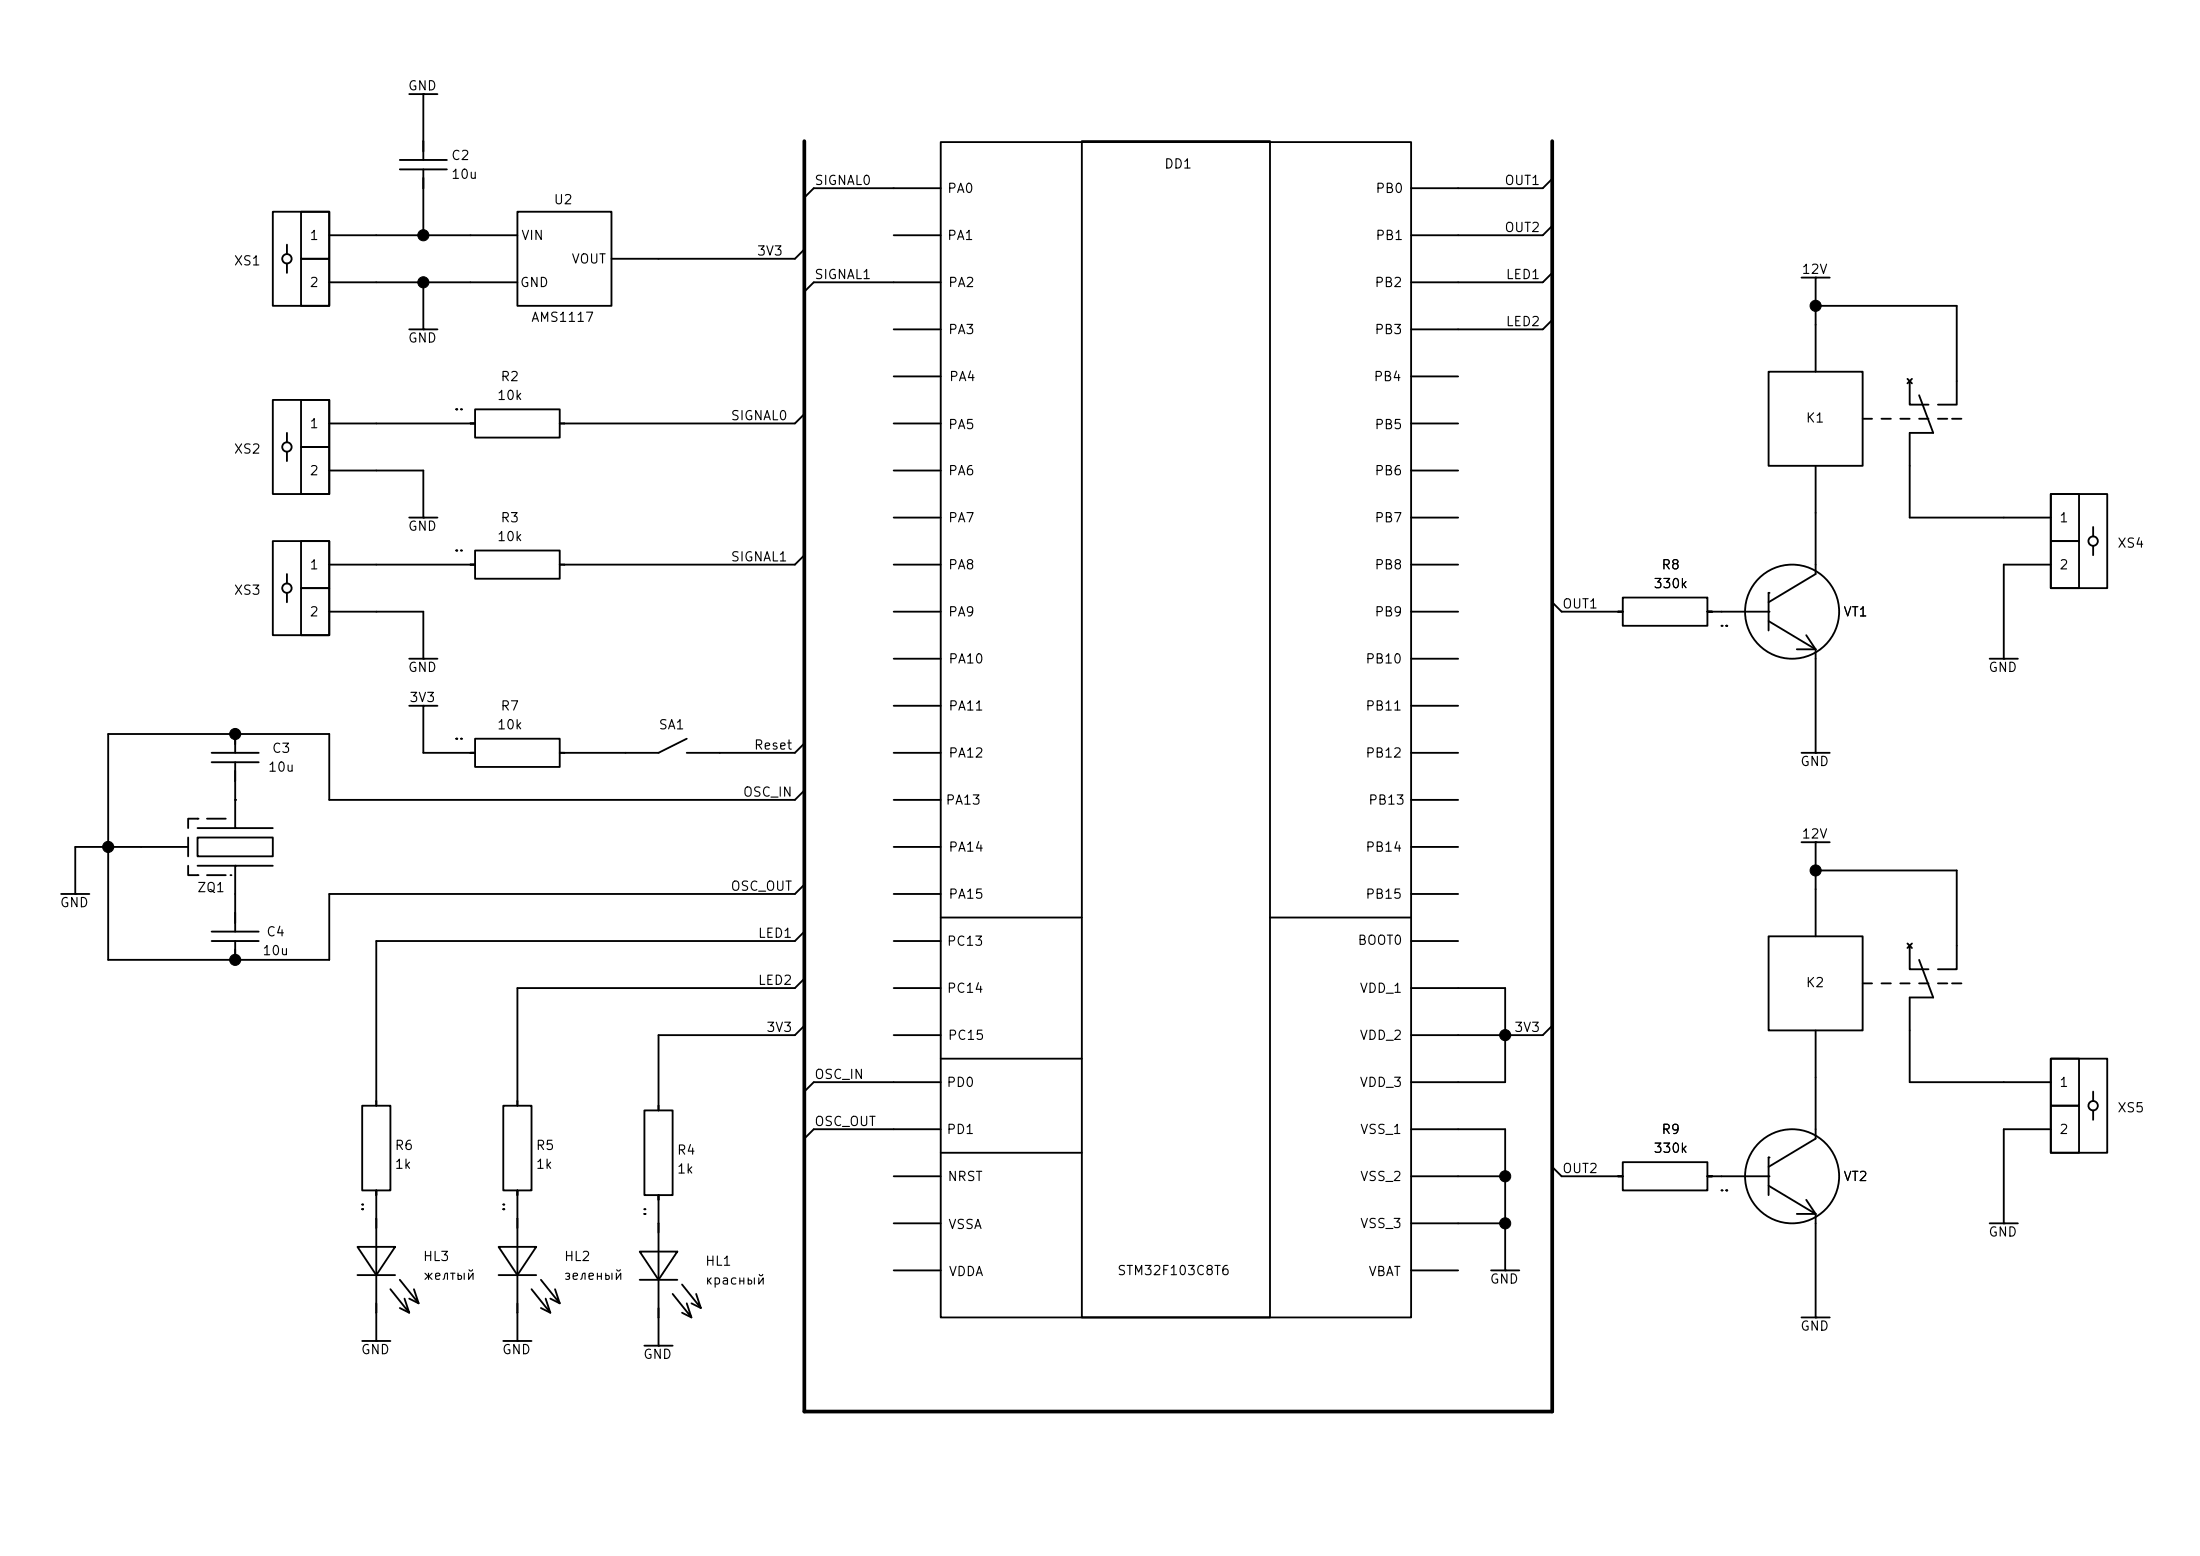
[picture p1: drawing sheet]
<svg xmlns="http://www.w3.org/2000/svg" width="594mm" height="420mm" viewBox="0 0 594 420" stroke-linecap="round" stroke-linejoin="round" font-family="sans-serif">
<g fill="none" stroke="#000" stroke-width=".5">
<path d="M110.5 25.4h7.6M114.3 25.4v17.8M254 38.4h127v317.2h-127zM292.1 38.1h50.8v317.5h-50.8zM73.7 57.2h15.2v25.4h-15.2zM81.3 57.2h7.6v12.7h-7.6zM114.3 45.7v17.8M139.7 57.2h25.4v25.4h-25.4zM254 50.8h-34.3l-2.5 2.5M419.1 48.3l-2.5 2.5h-35.6M77.5 66v2.6M77.5 71.1v2.6"/>
<path d="M81.3 69.9h7.6v12.7h-7.6zM88.9 63.5h50.8M88.9 76.2h50.8M114.3 76.2v12.7M217.2 67.3l-2.6 2.6h-49.5M241.3 63.5h12.7M254 76.2h-34.3l-2.5 2.5M419.1 61l-2.5 2.5h-35.6M419.1 73.7l-2.5 2.5h-35.6M486.4 74.9h7.6M490.2 74.9v25.4M110.5 88.9h7.6"/>
<path d="M241.3 88.9h12.7M419.1 86.4l-2.5 2.5h-35.6M490.2 82.6h38.1v26.6h-5.1M73.7 108h15.2v25.4h-15.2zM77.5 116.8v2.6M81.3 108h7.6v12.7h-7.6zM88.9 114.3h39.4M128.3 110.5h22.8v7.6h-22.8zM217.2 111.8l-2.6 2.5h-63.5M241.3 114.3h12.7M241.3 101.6h12.7M381 114.3h12.7"/>
<path d="M381 101.6h12.7M477.5 100.3h25.4v25.4h-25.4zM502.9 113h2.6M508 113h2.5M513.1 113h2.5M515 102.3l1.2 1.2M515.6 102.9v6.3h5.1M516.2 102.3l-1.2 1.2M518.2 106.7l3.8 10.1h-6.4v22.9h38.1M518.2 113h2.5M523.2 113h2.6M527 113h2.6"/>
<path d="M77.5 121.9v2.6M81.3 120.7h7.6v12.7h-7.6zM88.9 127h25.4v12.7M110.5 139.7h7.6M241.3 139.7h12.7M241.3 127h12.7M381 139.7h12.7M381 127h12.7M490.2 125.7v29.2l-12.7 7.7M553.7 133.4h15.3v25.4h-15.3zM553.7 133.4h7.6v12.7h-7.6zM73.7 146.1h15.2v25.4h-15.2z"/>
<path d="M77.5 154.9v2.6M81.3 146.1h7.6v12.7h-7.6zM81.3 158.8h7.6v12.7h-7.6zM88.9 152.4h39.4M128.3 148.6h22.8v7.6h-22.8zM217.2 149.9l-2.6 2.5h-63.5M241.3 152.4h12.7M381 152.4h12.7M553.7 146.1h7.6v12.7h-7.6zM553.7 152.4h-12.7v25.4M565.1 142.2v2.6M565.1 147.3v2.6"/>
<path d="M77.5 160v2.6M88.9 165.1h25.4v12.7M110.5 177.8h7.6M241.3 165.1h12.7M241.3 177.8h12.7M381 165.1h12.7M381 177.8h12.7M419.1 162.6l2.5 2.5h16.5M438.1 161.3h22.9v7.6h-22.9zM461 165.1h16.5M477.5 167.6l12.7 7.7M477.5 160v10.2"/>
<path d="M485.1 175.3h5.1M487.7 171.5l2.5 3.8M490.2 175.3v27.9M537.2 177.8h7.6M63.5 198.1v5.1M110.5 190.5h7.6M114.3 190.5v12.7h14M128.3 199.4h22.8v7.6h-22.8zM185.4 199.4l-7.6 3.8h-26.7M241.3 190.5h12.7M381 190.5h12.7M63.5 205.7v17.8"/>
<path d="M217.2 200.7l-2.6 2.5h-29.2M217.2 213.4l-2.6 2.5h-125.7v-17.8h-59.7v61h59.7v-17.8h125.7l2.6-2.5M241.3 203.2h12.7M241.3 215.9h12.7M381 203.2h12.7M381 215.9h12.7M486.4 203.2h7.6M50.8 233.7v2.5h2.5M50.8 228.6h-30.5v12.7M50.8 226.1v5M53.3 226.1h20.4v5h-20.4zM53.3 221h-2.5v2.5"/>
<path d="M53.3 223.5h20.4M53.3 233.7h20.4M55.9 221h5.1M55.9 236.2h5.1M63.5 233.7v17.8M241.3 228.6h12.7M381 228.6h12.7M486.4 227.3h7.6M490.2 235h38.1v26.6h-5.1M490.2 227.3v25.4M16.5 241.3h7.6M63.5 254v5.1"/>
<path d="M217.2 251.5l-2.6 2.5h-113v44.5M241.3 241.3h12.7M241.3 254h12.7M254 247.7h38.1M342.9 247.7h38.1M381 241.3h12.7M381 254h12.7M477.5 252.7h25.4v25.4h-25.4zM515 254.7l1.2 1.2M515.6 255.3v6.3h5.1M516.2 254.7l-1.2 1.2M518.2 259.1l3.8 10.1h-6.4v22.9h38.1"/>
<path d="M217.2 264.2l-2.6 2.5h-74.9v31.8M217.2 276.9l-2.6 2.5h-36.8v20.3M241.3 266.7h12.7M241.3 279.4h12.7M381 266.7h25.4v25.4h-25.4M419.1 276.9l-2.5 2.5h-35.6M490.2 278.1v29.2l-12.7 7.7M502.9 265.4h2.6M508 265.4h2.5M513.1 265.4h2.5M518.2 265.4h2.5M523.2 265.4h2.6"/>
<path d="M527 265.4h2.6M97.8 298.5h7.6v22.8h-7.6zM135.9 298.5h7.6v22.8h-7.6zM174 299.7h7.6v22.9h-7.6zM254 292.1h-34.3l-2.5 2.5M254 285.8h38.1M553.7 285.8h15.3v25.4h-15.3zM553.7 285.8h7.6v12.7h-7.6zM553.7 298.5h7.6v12.7h-7.6zM565.1 294.6v2.6M565.1 299.7v2.6M241.3 317.5h12.7"/>
<path d="M254 304.8h-34.3l-2.5 2.5M254 311.2h38.1M381 304.8h25.4v38.1M381 317.5h25.4M419.1 315l2.5 2.5h16.5M438.1 313.7h22.9v7.6h-22.9zM461 317.5h16.5M477.5 312.4v10.2M553.7 304.8h-12.7v25.4M96.5 336.6h10.2l-5.1 7.6zM101.6 321.3v40.7M134.6 336.6h10.2l-5.1 7.6z"/>
<path d="M139.7 321.3v40.7M172.7 337.8h10.2l-5.1 7.6zM177.8 322.6v40.6M241.3 330.2h12.7M381 330.2h25.4M477.5 320l12.7 7.7M485.1 327.7h5.1M487.7 323.9l2.5 3.8M490.2 327.7v27.9M537.2 330.2h7.6M96.5 344.2h10.2M105.4 348l5.1 6.3-1.3-3.8"/>
<path d="M107.9 345.4l5.1 6.4-1.2-3.8M107.9 353.1l2.6 1.2M110.5 350.5l2.5 1.3M134.6 344.2h10.2M143.5 348l5.1 6.3-1.3-3.8M146 345.4l5.1 6.4-1.2-3.8M146 353.1l2.6 1.2M148.6 350.5l2.5 1.3M172.7 345.4h10.2M181.6 349.3l5.1 6.3-1.3-3.8M184.1 346.7l5.1 6.4-1.2-3.8M184.1 354.3l2.6 1.3"/>
<path d="M186.7 351.8l2.5 1.3M241.3 342.9h12.7M381 342.9h12.7M402.6 342.9h7.6M486.4 355.6h7.6M97.8 362h7.6M135.9 362h7.6M174 363.2h7.6"/>
<circle cx="77.5" cy="69.8" r="1.27"/>
<circle cx="77.5" cy="120.6" r="1.27"/>
<circle cx="77.5" cy="158.7" r="1.27"/>
<circle cx="565.2" cy="146" r="1.27"/>
<circle cx="483.9" cy="165.1" r="12.7"/>
<circle cx="565.2" cy="298.4" r="1.27"/>
<circle cx="483.9" cy="317.5" r="12.7"/>
</g>
<g fill="#000">
<circle cx="114.3" cy="25.4" r=".25"/>
<circle cx="490.2" cy="74.9" r=".25"/>
<circle cx="114.3" cy="88.9" r=".25"/>
<circle cx="123.2" cy="110.5" r=".25"/>
<circle cx="124.5" cy="110.5" r=".25"/>
<circle cx="114.3" cy="139.7" r=".25"/>
<circle cx="123.2" cy="148.6" r=".25"/>
<circle cx="124.5" cy="148.6" r=".25"/>
<circle cx="114.3" cy="177.8" r=".25"/>
<circle cx="464.8" cy="168.9" r=".25"/>
<circle cx="466.1" cy="168.9" r=".25"/>
<circle cx="477.5" cy="160" r=".25"/>
<circle cx="477.5" cy="165.1" r=".25"/>
<circle cx="541" cy="177.8" r=".25"/>
<circle cx="114.3" cy="190.5" r=".25"/>
<circle cx="123.2" cy="199.4" r=".25"/>
<circle cx="124.5" cy="199.4" r=".25"/>
<circle cx="63.5" cy="215.9" r=".25"/>
<circle cx="490.2" cy="203.2" r=".25"/>
<circle cx="53.3" cy="221" r=".25"/>
<circle cx="53.3" cy="236.2" r=".25"/>
<circle cx="62.2" cy="236.2" r=".25"/>
<circle cx="63.5" cy="223.5" r=".25"/>
<circle cx="63.5" cy="233.7" r=".25"/>
<circle cx="490.2" cy="227.3" r=".25"/>
<circle cx="20.3" cy="241.3" r=".25"/>
<circle cx="477.5" cy="317.5" r=".25"/>
<circle cx="477.5" cy="312.4" r=".25"/>
<circle cx="97.8" cy="326.4" r=".25"/>
<circle cx="97.8" cy="325.1" r=".25"/>
<circle cx="135.9" cy="326.4" r=".25"/>
<circle cx="135.9" cy="325.1" r=".25"/>
<circle cx="174" cy="327.7" r=".25"/>
<circle cx="174" cy="326.4" r=".25"/>
<circle cx="464.8" cy="321.3" r=".25"/>
<circle cx="466.1" cy="321.3" r=".25"/>
<circle cx="541" cy="330.2" r=".25"/>
<circle cx="406.4" cy="342.9" r=".25"/>
<circle cx="490.2" cy="355.6" r=".25"/>
<circle cx="101.6" cy="362" r=".25"/>
<circle cx="139.7" cy="362" r=".25"/>
<circle cx="177.8" cy="363.2" r=".25"/>
</g>
<path d="M107.9 45.7h12.7M107.9 43.2h12.7M57.1 205.7h12.7M57.1 203.2h12.7M57.1 254h12.7M57.1 251.5h12.7" fill="none" stroke="#000" stroke-width=".51"/>
<path d="M217.2 38.1v342.9h201.9v-342.9" fill="none" stroke="#000" stroke-width="1"/>
<g fill="#000" stroke="#000" stroke-width=".27">
<circle cx="114.3" cy="76.2" r="1.5"/>
<circle cx="114.3" cy="63.5" r="1.5"/>
<circle cx="490.2" cy="82.5" r="1.5"/>
<circle cx="63.5" cy="198.1" r="1.5"/>
<circle cx="29.2" cy="228.6" r="1.5"/>
<circle cx="490.2" cy="234.9" r="1.5"/>
<circle cx="63.5" cy="259.1" r="1.5"/>
<circle cx="406.4" cy="279.4" r="1.5"/>
<circle cx="406.4" cy="317.5" r="1.5"/>
<circle cx="406.4" cy="330.2" r="1.5"/>
</g>
<g font-size="2.5">
<text x="110" y="25">GND</text>
<text x="121.6" y="43.8">C2</text>
<text x="314.2" y="46.1">DD1</text>
<text x="121.6" y="48.9">10u</text>
<text x="219.7" y="50.6">SIGNAL0</text>
<text x="255.6" y="52.7">PA0</text>
<text x="371.2" y="52.7">PB0</text>
<text x="406" y="50.6">OUT1</text>
<text x="149.3" y="55.8">U2</text>
<text x="83.4" y="65.4">1</text>
<text x="140.6" y="65.4">VIN</text>
<text x="255.6" y="65.4">PA1</text>
<text x="371.2" y="65.4">PB1</text>
<text x="406" y="63.3">OUT2</text>
<text x="154.1" y="71.8">VOUT</text>
<text x="204.2" y="69.6">3V3</text>
<text x="63" y="72.3">XS1</text>
<text x="219.7" y="76">SIGNAL1</text>
<text x="406.4" y="76">LED1</text>
<text x="486.3" y="74.6">12V</text>
<text x="83.4" y="78.1">2</text>
<text x="140.2" y="78.1">GND</text>
<text x="255.8" y="78.1">PA2</text>
<text x="371" y="78.1">PB2</text>
<text x="143.2" y="87.5">AMS1117</text>
<text x="406.4" y="88.7">LED2</text>
<text x="110" y="93.1">GND</text>
<text x="255.8" y="90.8">PA3</text>
<text x="371" y="90.8">PB3</text>
<text x="135" y="103.5">R2</text>
<text x="256.1" y="103.5">PA4</text>
<text x="370.7" y="103.5">PB4</text>
<text x="134" y="108.6">10k</text>
<text x="83.4" y="116.2">1</text>
<text x="197.1" y="114.1">SIGNAL0</text>
<text x="255.8" y="116.5">PA5</text>
<text x="371" y="116.5">PB5</text>
<text x="487.4" y="114.7">K1</text>
<text x="63" y="123.1">XS2</text>
<text x="83.4" y="128.9">2</text>
<text x="255.8" y="128.9">PA6</text>
<text x="371" y="128.9">PB6</text>
<text x="110" y="143.9">GND</text>
<text x="135" y="141.6">R3</text>
<text x="255.8" y="141.6">PA7</text>
<text x="371" y="141.6">PB7</text>
<text x="555.8" y="141.6">1</text>
<text x="134" y="146.7">10k</text>
<text x="571.5" y="148.5">XS4</text>
<text x="83.4" y="154.3">1</text>
<text x="197.1" y="152.2">SIGNAL1</text>
<text x="255.8" y="154.3">PA8</text>
<text x="371" y="154.3">PB8</text>
<text x="448.4" y="154.3">R8</text>
<text x="555.8" y="154.3">2</text>
<text x="63" y="161.2">XS3</text>
<text x="446.3" y="159.4">330k</text>
<text x="83.4" y="167">2</text>
<text x="255.8" y="167">PA9</text>
<text x="371" y="167">PB9</text>
<text x="421.6" y="164.9">OUT1</text>
<text x="497.6" y="167">VT1</text>
<text x="255.9" y="179.7">PA10</text>
<text x="368.5" y="179.7">PB10</text>
<text x="110" y="182">GND</text>
<text x="536.7" y="182">GND</text>
<text x="110.3" y="190.1">3V3</text>
<text x="134" y="197.5">10k</text>
<text x="135" y="192.4">R7</text>
<text x="177.7" y="197.5">SA1</text>
<text x="255.9" y="192.4">PA11</text>
<text x="368.5" y="192.4">PB11</text>
<text x="73.3" y="203.8">C3</text>
<text x="203.4" y="203">Reset</text>
<text x="72.2" y="208.9">10u</text>
<text x="255.9" y="205.1">PA12</text>
<text x="368.5" y="205.1">PB12</text>
<text x="485.9" y="207.4">GND</text>
<text x="200.4" y="215.7">OSC_IN</text>
<text x="255.1" y="217.8">PA13</text>
<text x="369.3" y="217.8">PB13</text>
<text x="486.3" y="227">12V</text>
<text x="255.9" y="230.5">PA14</text>
<text x="368.5" y="230.5">PB14</text>
<text x="16" y="245.5">GND</text>
<text x="53.1" y="241.4">ZQ1</text>
<text x="197.1" y="241.1">OSC_OUT</text>
<text x="255.9" y="243.2">PA15</text>
<text x="368.5" y="243.2">PB15</text>
<text x="71.7" y="253.4">C4</text>
<text x="204.5" y="253.8">LED1</text>
<text x="255.5" y="255.9">PC13</text>
<text x="366.4" y="255.7">BOOT0</text>
<text x="70.7" y="258.5">10u</text>
<text x="204.5" y="266.5">LED2</text>
<text x="255.5" y="268.6">PC14</text>
<text x="366.9" y="268.6">VDD_1</text>
<text x="487.4" y="267.1">K2</text>
<text x="206.7" y="279.2">3V3</text>
<text x="255.7" y="281.3">PC15</text>
<text x="366.9" y="281.3">VDD_2</text>
<text x="408.7" y="279.2">3V3</text>
<text x="219.7" y="291.9">OSC_IN</text>
<text x="255.4" y="294">PD0</text>
<text x="366.9" y="294">VDD_3</text>
<text x="555.8" y="294">1</text>
<text x="219.7" y="304.6">OSC_OUT</text>
<text x="571.5" y="300.9">XS5</text>
<text x="106.4" y="311">R6</text>
<text x="144.5" y="311">R5</text>
<text x="255.4" y="306.7">PD1</text>
<text x="367.1" y="306.7">VSS_1</text>
<text x="446.3" y="311.8">330k</text>
<text x="448.4" y="306.7">R9</text>
<text x="555.8" y="306.7">2</text>
<text x="106.4" y="316.1">1k</text>
<text x="144.5" y="316.1">1k</text>
<text x="182.6" y="312.3">R4</text>
<text x="182.6" y="317.4">1k</text>
<text x="421.6" y="317.3">OUT2</text>
<text x="255.7" y="319.4">NRST</text>
<text x="367.1" y="319.4">VSS_2</text>
<text x="497.6" y="319.4">VT2</text>
<text x="255.9" y="332.4">VSSA</text>
<text x="367.1" y="332.1">VSS_3</text>
<text x="536.7" y="334.4">GND</text>
<text x="114" y="341">HL3</text>
<text x="152.1" y="341">HL2</text>
<text x="114" y="346.1">желтый</text>
<text x="152.1" y="346.1">зеленый</text>
<text x="190.2" y="347.4">красный</text>
<text x="190.2" y="342.3">HL1</text>
<text x="256" y="345.1">VDDA</text>
<text x="301.5" y="344.8">STM32F103C8T6</text>
<text x="369.3" y="345.1">VBAT</text>
<text x="402.1" y="347.1">GND</text>
<text x="485.9" y="359.8">GND</text>
<text x="97.3" y="366.1">GND</text>
<text x="135.4" y="366.1">GND</text>
<text x="173.5" y="367.4">GND</text>
</g>
</svg>
